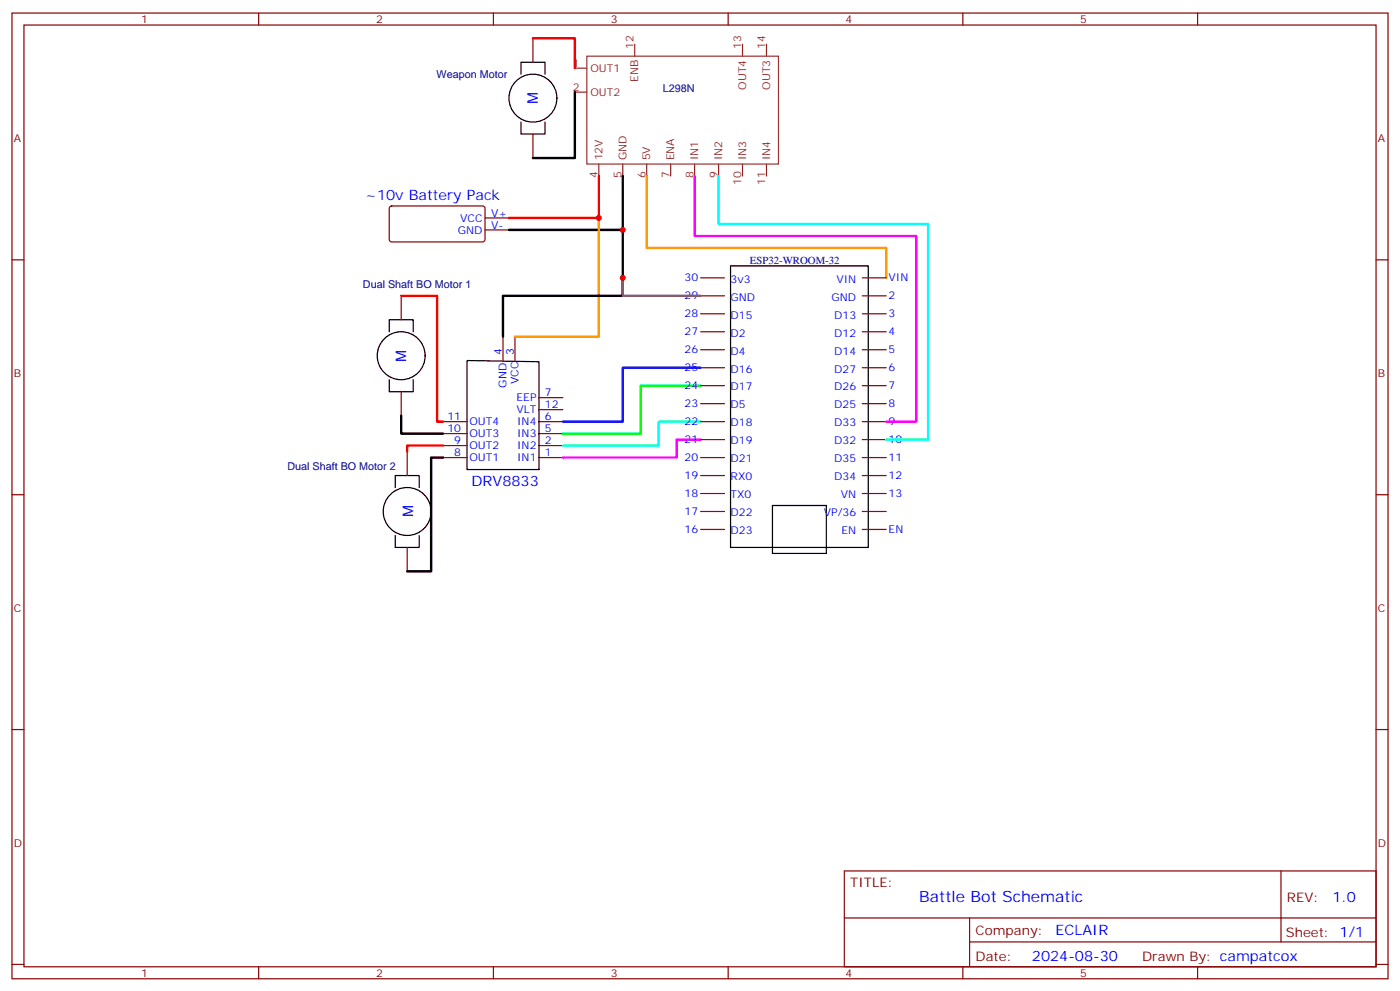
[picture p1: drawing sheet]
<svg xmlns="http://www.w3.org/2000/svg" width="412mm" height="292mm" viewBox="0 0 412 292" stroke-linecap="round" stroke-linejoin="round" font-family="sans-serif">
<g fill="none" stroke="#870000" stroke-width=".35">
<path d="M3.5 3.8h405.4v284.4h-405.4zM7.1 7.4h398.2v277.3h-398.2zM76.2 3.8v3.6M145.3 3.8v3.6M157 11.3v7M214.5 3.8v3.6M283.6 3.8v3.6M352.8 3.8v3.6M157 39.5v7M3.5 76.5h3.6M114.9 60.8l.5-.2 27 .1 .5 .6-.1 9.5-.6 .4h-27.1l-.4-.7v-9.2zM142.9 64.2h7"/>
<path d="M142.9 67.7h7M405.3 76.5h3.6M118.2 87.1v7.1M148.2 99.1v7.1M151.7 99.1v7.1M206.4 81.8h7M206.4 87.1h7M206.4 92.4h7M206.4 97.7h7M254 81.8h7.1M254 87.1h7.1M254 92.4h7.1"/>
<path d="M254 97.7h7.1M118.2 115.3v7.1M158.7 117.1h7.1M206.4 103h7M206.4 108.3h7M206.4 113.6h7M206.4 118.9h7M254 103h7.1M254 108.3h7.1M254 113.6h7.1M254 118.9h7.1M119.9 133v7"/>
<path d="M130.5 124.1h7.1M130.5 127.7h7.1M130.5 131.2h7.1M130.5 134.7h7.1M158.7 124.1h7.1M158.7 127.7h7.1M158.7 131.2h7.1M158.7 134.7h7.1M158.7 120.6h7.1M206.4 124.1h7M206.4 134.7h7M206.4 129.4h7"/>
<path d="M254 124.1h7.1M254 134.7h7.1M254 129.4h7.1M3.5 145.7h3.6M206.4 140h7M206.4 145.3h7M206.4 150.6h7M206.4 155.9h7M254 140h7.1M254 145.3h7.1M254 150.6h7.1M254 155.9h7.1"/>
<path d="M405.3 145.7h3.6M119.9 161.2v7M3.5 214.8h3.6M405.3 214.8h3.6M248.7 256.4h156.6v28.3h-156.6zM377.3 256.5v20.8M248.7 270.3h156.5M285.6 277.3h119.6M285.6 270.3v14.1M3.5 284h3.6M76.2 284.7v3.5M145.3 284.7v3.5"/>
<path d="M214.5 284.7v3.5M283.6 284.7v3.5M352.8 284.7v3.5M405.3 284h3.6"/>
</g>
<g fill="none" stroke="#8c2424" stroke-width=".35">
<path d="M187 13v3.5M218.7 13v3.5M225.8 13v3.5M169.3 20.1h3.6M169.3 27.1h3.6M176.4 48.3v3.5M183.4 48.3v3.5M190.5 48.3v3.5M197.6 48.3v3.5M204.6 48.3v3.5M211.7 48.3v3.5M218.7 48.3v3.5"/>
<path d="M225.8 48.3v3.5"/>
</g>
<path d="M172.9 16.5h56.4v31.8h-56.4z" fill="none" stroke="#933" stroke-width=".35"/>
<g fill="none" stroke="#000" stroke-width=".35">
<path d="M153.5 21.8v-3.5h7v3.5M153.5 35.9v3.6h7v-3.6M215.2 78.3h40.6v82.9h-40.6zM114.7 97.7v-3.5h7v3.5M114.7 111.8v3.5h7v-3.5M137.6 106.2l21.1 .3v31.8h-21.1zM116.4 143.5v-3.5h7.1v3.5M116.4 157.7v3.5h7.1v-3.5M227.5 148.8h15.9v14.1h-15.9z"/>
<circle cx="157" cy="28.9" r="7.1"/>
<circle cx="118.2" cy="104.7" r="7.1"/>
<circle cx="119.9" cy="150.6" r="7.1"/>
</g>
<path d="M176.4 51.8v12.4h-26.5M118.2 87.1h10.6v37h1.7M130.5 131.2h-10.6v1.8" fill="none" stroke="#f00" stroke-width=".71"/>
<path d="M169.3 27.1v19.4h-12.3M183.4 51.8v15.9h-33.5M183.4 67.7v19.4h-35.2v12M118.2 122.4v5.3h12.3M130.5 134.7h-3.5v33.5h-7.1" fill="none" stroke="#000" stroke-width=".71"/>
<path d="M190.5 51.8v21.2h70.6v8.8M176.4 64.2v34.9h-24.7" fill="none" stroke="#f90" stroke-width=".71"/>
<path d="M157 11.3h12.3v8.8" fill="none" stroke="#c00" stroke-width=".71"/>
<path d="M206.4 113.6h-17.7v14.1h-22.9" fill="none" stroke="#0f0" stroke-width=".71"/>
<path d="M211.7 51.8v14.1h61.7v63.5h-12.3M206.4 124.1h-12.4v7.1h-28.2" fill="none" stroke="#0ff" stroke-width=".71"/>
<path d="M204.6 51.8v17.7h65.3v54.6h-8.8M206.4 129.4h-7.1v5.3h-33.5" fill="none" stroke="#f0f" stroke-width=".71"/>
<path d="M183.4 81.8v5.3h23" fill="none" stroke="#666" stroke-width=".71"/>
<path d="M206.4 108.3h-23v15.8h-17.6" fill="none" stroke="#00f" stroke-width=".71"/>
<g fill="#c00">
<circle cx="183.4" cy="67.7" r=".88"/>
<circle cx="176.4" cy="64.2" r=".88"/>
<circle cx="183.4" cy="81.8" r=".88"/>
</g>
<text font-size="4.6" fill="#00f" x="270.8" y="265.5">Battle Bot Schematic</text>
<g font-size="4.2" fill="#00f">
<text x="158.5" y="30.6" transform="rotate(-90 158.5 30.6)">M</text>
<text x="107.6" y="58.9">~10v Battery Pack</text>
<text x="119.7" y="106.5" transform="rotate(-90 119.7 106.5)">M</text>
<text x="138.9" y="143.2">DRV8833</text>
<text x="121.7" y="152.4" transform="rotate(-90 121.7 152.4)">M</text>
<text x="392.5" y="265.7">1.0</text>
<text x="310.9" y="275.3">ECLAIR</text>
<text x="304" y="283.1">2024-08-30</text>
</g>
<g font-size="3.9" fill="#800">
<text x="250.5" y="261">TITLE:</text>
<text x="379.1" y="265.7">REV:</text>
<text x="287.4" y="275.2">Company:</text>
<text x="378.7" y="275.8">Sheet: 1/1</text>
<text x="287.4" y="282.9">Date:</text>
<text x="336.4" y="283">Drawn By: campatcox</text>
</g>
<g font-size="3.2" fill="#800">
<text x="41.6" y="6.8">1</text>
<text x="110.8" y="6.8">2</text>
<text x="179.9" y="6.8">3</text>
<text x="249.1" y="6.8">4</text>
<text x="318.2" y="6.8">5</text>
<text x="4.1" y="41.9">A</text>
<text x="405.9" y="41.9">A</text>
<text x="4.1" y="111.1">B</text>
<text x="405.9" y="111.1">B</text>
<text x="4.1" y="180.2">C</text>
<text x="405.9" y="180.2">C</text>
<text x="4.1" y="249.4">D</text>
<text x="405.9" y="249.4">D</text>
<text x="41.6" y="287.7">1</text>
<text x="110.8" y="287.7">2</text>
<text x="179.9" y="287.7">3</text>
<text x="249.1" y="287.7">4</text>
<text x="318.2" y="287.7">5</text>
</g>
<g font-size="3.2" fill="#8d2323">
<text x="186.6" y="14.4" transform="rotate(-90 186.6 14.4)">12</text>
<text x="218.4" y="14.4" transform="rotate(-90 218.4 14.4)">13</text>
<text x="225.4" y="14.4" transform="rotate(-90 225.4 14.4)">14</text>
<text x="168.7" y="19.7">1</text>
<text x="173.9" y="21.1">OUT1</text>
<text x="168.7" y="26.8">2</text>
<text x="173.9" y="28.2">OUT2</text>
<text x="188" y="24.2" transform="rotate(-90 188 24.2)">ENB</text>
<text x="219.8" y="26.4" transform="rotate(-90 219.8 26.4)">OUT4</text>
<text x="226.8" y="26.4" transform="rotate(-90 226.8 26.4)">OUT3</text>
<text x="177.4" y="47.2" transform="rotate(-90 177.4 47.2)">12V</text>
<text x="184.5" y="47.2" transform="rotate(-90 184.5 47.2)">GND</text>
<text x="191.6" y="47.2" transform="rotate(-90 191.6 47.2)">5V</text>
<text x="198.6" y="47.2" transform="rotate(-90 198.6 47.2)">ENA</text>
<text x="205.7" y="47.2" transform="rotate(-90 205.7 47.2)">IN1</text>
<text x="212.7" y="47.2" transform="rotate(-90 212.7 47.2)">IN2</text>
<text x="219.8" y="47.2" transform="rotate(-90 219.8 47.2)">IN3</text>
<text x="226.8" y="47.2" transform="rotate(-90 226.8 47.2)">IN4</text>
<text x="176" y="52.4" transform="rotate(-90 176 52.4)">4</text>
<text x="183.1" y="52.4" transform="rotate(-90 183.1 52.4)">5</text>
<text x="190.1" y="52.4" transform="rotate(-90 190.1 52.4)">6</text>
<text x="197.2" y="52.4" transform="rotate(-90 197.2 52.4)">7</text>
<text x="204.3" y="52.4" transform="rotate(-90 204.3 52.4)">8</text>
<text x="211.3" y="52.4" transform="rotate(-90 211.3 52.4)">9</text>
<text x="218.4" y="54.4" transform="rotate(-90 218.4 54.4)">10</text>
<text x="225.4" y="54.4" transform="rotate(-90 225.4 54.4)">11</text>
</g>
<g font-size="3.2" fill="#000080">
<text x="128.6" y="23">Weapon Motor</text>
<text x="195.2" y="27">L298N</text>
<text x="220.9" y="77.6">ESP32-WROOM-32</text>
<text x="106.9" y="84.8">Dual Shaft BO Motor 1</text>
<text x="84.7" y="138.3">Dual Shaft BO Motor 2</text>
</g>
<g font-size="3.2" fill="#00f">
<text x="135.6" y="65.2">VCC</text>
<text x="144.6" y="63.8">V+</text>
<text x="134.9" y="68.8">GND</text>
<text x="144.6" y="67.3">V-</text>
<text x="201.6" y="82.9">30</text>
<text x="215.2" y="83.2">3v3</text>
<text x="246.4" y="83.2">VIN</text>
<text x="261.8" y="82.9">VIN</text>
<text x="201.6" y="88.2">29</text>
<text x="215.2" y="88.5">GND</text>
<text x="245" y="88.5">GND</text>
<text x="261.8" y="88.2">2</text>
<text x="201.6" y="93.5">28</text>
<text x="215.2" y="93.8">D15</text>
<text x="245.8" y="93.8">D13</text>
<text x="261.8" y="93.5">3</text>
<text x="201.6" y="98.7">27</text>
<text x="215.2" y="99.1">D2</text>
<text x="245.8" y="99.1">D12</text>
<text x="261.8" y="98.7">4</text>
<text x="147.8" y="104.4" transform="rotate(-90 147.8 104.4)">4</text>
<text x="151.3" y="104.4" transform="rotate(-90 151.3 104.4)">3</text>
<text x="201.6" y="104">26</text>
<text x="215.2" y="104.4">D4</text>
<text x="245.8" y="104.4">D14</text>
<text x="261.8" y="104">5</text>
<text x="152.8" y="113.1" transform="rotate(-90 152.8 113.1)">VCC</text>
<text x="201.6" y="109.3">25</text>
<text x="215.2" y="109.7">D16</text>
<text x="245.8" y="109.7">D27</text>
<text x="261.8" y="109.3">6</text>
<text x="149.2" y="114.1" transform="rotate(-90 149.2 114.1)">GND</text>
<text x="152.1" y="118.1">EEP</text>
<text x="160.5" y="116.7">7</text>
<text x="201.6" y="114.6">24</text>
<text x="201.6" y="119.9">23</text>
<text x="215.2" y="115">D17</text>
<text x="245.8" y="115">D26</text>
<text x="261.8" y="119.9">8</text>
<text x="261.8" y="114.6">7</text>
<text x="131.8" y="123.8">11</text>
<text x="138.3" y="125.2">OUT4</text>
<text x="152.2" y="121.7">VLT</text>
<text x="152.3" y="125.2">IN4</text>
<text x="160.5" y="123.8">6</text>
<text x="160.5" y="120.3">12</text>
<text x="201.6" y="125.2">22</text>
<text x="215.2" y="120.3">D5</text>
<text x="215.2" y="125.6">D18</text>
<text x="245.8" y="125.6">D33</text>
<text x="245.8" y="120.3">D25</text>
<text x="261.8" y="125.2">9</text>
<text x="131.8" y="127.3">10</text>
<text x="133.8" y="130.8">9</text>
<text x="138.3" y="128.7">OUT3</text>
<text x="152.3" y="128.7">IN3</text>
<text x="160.5" y="127.3">5</text>
<text x="160.5" y="130.8">2</text>
<text x="201.6" y="130.5">21</text>
<text x="215.2" y="130.8">D19</text>
<text x="245.8" y="130.8">D32</text>
<text x="261.8" y="130.5">10</text>
<text x="133.8" y="134.4">8</text>
<text x="138.3" y="135.8">OUT1</text>
<text x="138.3" y="132.3">OUT2</text>
<text x="152.3" y="132.3">IN2</text>
<text x="152.3" y="135.8">IN1</text>
<text x="160.5" y="134.4">1</text>
<text x="201.6" y="135.8">20</text>
<text x="215.2" y="136.1">D21</text>
<text x="245.8" y="136.1">D35</text>
<text x="261.8" y="135.8">11</text>
<text x="201.6" y="141.1">19</text>
<text x="215.2" y="141.4">RX0</text>
<text x="245.8" y="141.4">D34</text>
<text x="261.8" y="141.1">12</text>
<text x="201.6" y="146.4">18</text>
<text x="215.2" y="146.7">TX0</text>
<text x="247.7" y="146.7">VN</text>
<text x="261.8" y="146.4">13</text>
<text x="201.6" y="151.7">17</text>
<text x="215.2" y="152">D22</text>
<text x="242.7" y="152">VP/36</text>
<text x="201.6" y="157">16</text>
<text x="215.2" y="157.3">D23</text>
<text x="247.9" y="157.3">EN</text>
<text x="261.8" y="157">EN</text>
</g>
</svg>
